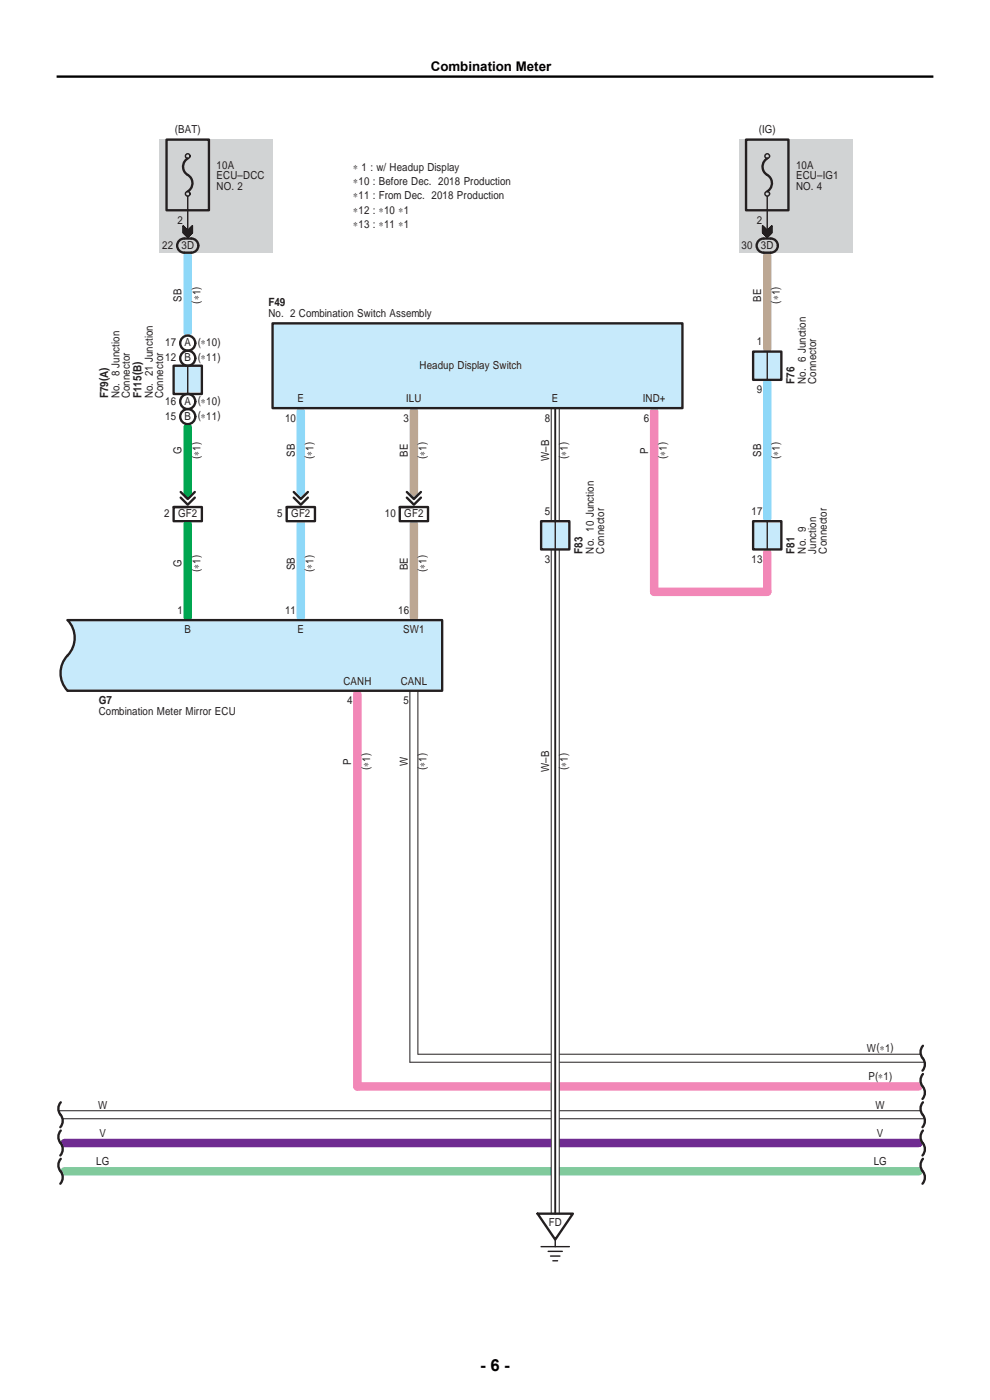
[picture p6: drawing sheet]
<svg xmlns="http://www.w3.org/2000/svg" width="210mm" height="297mm" viewBox="0 0 210 297" stroke-linecap="round" stroke-linejoin="round" font-family="sans-serif">
<g fill="none" stroke="#fff" stroke-width="1.8">
<path d="M39.8 52.3v20.2M162.7 52.3v23.6M162.7 79.3v32.6M39.8 88.7v20.2M63.8 85.3v23.6M87.8 85.3v23.6M117.8 85.3v26.6M138.8 85.3v39M39.8 109.3v23.6M63.8 109.3v23.6M87.8 109.3v23.6M117.8 115.3v143.5"/>
<path d="M162.7 115.3v9M140.1 125.6h21.3M75.8 145.2v84M87.8 145.2v78M12 236.5h185M77.1 230.5h119.9M89.1 224.5h107.9M12 248.5h185M12 242.5h185"/>
</g>
<path d="M116.9 86.6v24M118.6 86.6v24M116.9 116.6v140.9M118.6 116.6v140.9M86.9 146.5v78.8h109.2M88.6 146.5v77.1h106.7M12.4 235.6h182.9M13.3 237.3h182.8" fill="none" stroke="#231f20" stroke-width=".21"/>
<path d="M13.7 248.5h181.2" fill="none" stroke="#81ca9c" stroke-width="1.8"/>
<path d="M138.8 87.2v38.4h23.9v-8.4M75.8 147.2v83.3h119.1" fill="none" stroke="#f287b7" stroke-width="1.8"/>
<path d="M13.7 242.5h181.2" fill="none" stroke="#6f2b91" stroke-width="1.8"/>
<path d="M117.8 86.6v24M117.8 116.6v140.9" fill="none" stroke="#231f20" stroke-width=".4"/>
<path d="M162.7 54.3v19.6M87.8 87.2v17.7M87.8 111.2v19.7" fill="none" stroke="#bca793" stroke-width="1.8"/>
<path d="M39.8 90.6v14.3M39.8 111.2v19.7" fill="none" stroke="#00a650" stroke-width="1.8"/>
<path d="M39.8 54.3v16.2M63.8 87.2v17.7M162.7 81.2v28.7M63.8 111.2v19.7" fill="none" stroke="#8ed8f8" stroke-width="1.8"/>
<g fill="#d1d3d4">
<path d="M33.8 29.6h24v24h-24z"/>
<path d="M156.8 29.6h23.9v24h-23.9z"/>
</g>
<g fill="#c7eafb">
<path d="M14.3 131.6h79.5v14.9h-79.5a5.6 5.6 0 0 1 .6-8.1 5.4 5.4 0 0 0-.6-6.8z"/>
<path d="M36.8 77.6h6v6h-6z"/>
<path d="M57.8 68.6h87v18h-87z"/>
<path d="M114.8 110.6h6v6h-6z"/>
<path d="M159.8 110.6h5.9v6h-5.9z"/>
<path d="M159.8 74.6h5.9v6h-5.9z"/>
</g>
<g fill="none" stroke="#231f20" stroke-width=".5">
<path d="M35.3 29.6h9v15h-9zM39.8 33.6a2.17 2.17 0 0 0 .4 3.8 2.03 2.03 0 0 1-.4 3.2M158.3 29.6h8.9v15h-8.9zM162.7 33.6a2.17 2.17 0 0 0 .5 3.8 2.03 2.03 0 0 1-.5 3.2M38.2 50.9a3.2 3.2 0 0 1 3.6 .3 1.5 1.5 0 0 1 .1 1.6 1.5 1.5 0 0 1-1.3 .8h-1.5a1.5 1.5 0 0 1-1.4-1 1.5 1.5 0 0 1 .5-1.7zM161.1 50.9a3.2 3.2 0 0 1 3.6 .3 1.5 1.5 0 0 1 .1 1.6 1.5 1.5 0 0 1-1.3 .8h-1.5a1.5 1.5 0 0 1-1.4-1 1.5 1.5 0 0 1 .5-1.7zM36.8 77.6h6v6h-6zM57.8 68.6h87v18h-87zM159.8 74.6h5.9v6h-5.9zM36.8 107.6h6v3h-6zM36.8 107.6h3M38.3 104.4l1.5 1.5 1.5-1.5"/>
<path d="M38.3 105.6l1.5 1.5 1.5-1.5M60.8 107.6h3M60.8 107.6h6v3h-6zM62.3 105.6l1.5 1.5 1.5-1.5M62.3 104.4l1.5 1.5 1.5-1.5M84.8 107.6h6v3h-6zM84.8 107.6h3M86.3 104.4l1.5 1.5 1.5-1.5M86.3 105.6l1.5 1.5 1.5-1.5M114.8 110.6h6v6h-6zM159.8 110.6h5.9v6h-5.9zM14.3 131.6h79.5v14.9h-79.5a5.6 5.6 0 0 1 .6-8.1 5.4 5.4 0 0 0-.6-6.8z"/>
<path d="M12.9 233.8a2.19 2.19 0 0 0 .2 3.1 2.01 2.01 0 0 1-.3 2.2M12.9 239.8a2.19 2.19 0 0 0 .2 3.1 2.01 2.01 0 0 1-.3 2.2M195.8 221.9a2.19 2.19 0 0 0 .2 3 2.01 2.01 0 0 1-.3 2.2M195.8 227.8a2.19 2.19 0 0 0 .2 3.1 2.01 2.01 0 0 1-.3 2.2M195.8 233.8a2.19 2.19 0 0 0 .2 3.1 2.01 2.01 0 0 1-.3 2.2M195.8 239.8a2.19 2.19 0 0 0 .2 3.1 2.01 2.01 0 0 1-.3 2.2M12.9 245.8a2.19 2.19 0 0 0 .2 3.1 2.01 2.01 0 0 1-.3 2.2M114 257.5h7.5l-3.7 5.5zM195.8 245.8a2.19 2.19 0 0 0 .2 3.1 2.01 2.01 0 0 1-.3 2.2"/>
<circle cx="39.8" cy="76" r="1.6"/>
<circle cx="39.8" cy="72.8" r="1.6"/>
<circle cx="39.8" cy="85.2" r="1.6"/>
<circle cx="39.8" cy="88.4" r="1.6"/>
</g>
<g fill="none" stroke="#231f20" stroke-width=".3">
<path d="M39.8 48.9l-1-1v1.5l1 1 1-1v-1.5l-1 1-.9-.9v1.4l.1 .1v-1.3l.1 1.4 .1 .1v-1.3l.1 1.4 .1 .1v-1.3l.2 1.5v-1.3l.1 .1 .1 1.4v-1.3l.1-.2v1.4l.2-1.6v1.4l.1-.1 .1-1.5v1.4l.1-.1 .1-1.5v1.4l.1-.1 .1-1.5v1.4M39.8 41.6v9M162.7 48.9l-1-1v1.5l1 1 1-1v-1.5l-1 1-.9-.9v1.4l.1 .1v-1.3l.1 1.4 .1 .1v-1.3l.1 1.4 .1 .1v-1.3l.2 1.5v-1.3l.1 .1 .1 1.4v-1.3l.1-.2v1.4l.1-1.5 .1-.1v1.4l.2-1.6v1.4l.1-.1 .1-1.5v1.4l.1-.1 .1-1.5v1.4M162.7 41.6v9M39.8 77.6v6M162.7 74.6v6M117.8 110.6v6M162.7 110.6v6M114.8 264.5h6M116.3 265.5h3M116.8 266.5h2M117.3 267.5h1"/>
<path d="M117.8 263v1.5"/>
<circle cx="39.8" cy="33.1" r=".5"/>
<circle cx="162.7" cy="33.1" r=".5"/>
<circle cx="39.8" cy="41.1" r=".5"/>
<circle cx="162.7" cy="41.1" r=".5"/>
</g>
<path d="M12 16.3h186" fill="none" stroke="#000" stroke-width=".5"/>
<text font-size="3.5" x="101.9" y="290.9">- 6 -</text>
<text font-size="2.8" x="91.4" y="15.1">Combination Meter</text>
<g font-size="2.4" fill="#231f20">
<text x="56.9" y="64.9">F49</text>
<text x="168.5" y="81.5" transform="rotate(-90 168.5 81.5)">F76</text>
<text x="22.9" y="84.5" transform="rotate(-90 22.9 84.5)">F79(A)</text>
<text x="30" y="84.5" transform="rotate(-90 30 84.5)">F115(B)</text>
<text x="123.6" y="117.5" transform="rotate(-90 123.6 117.5)">F83</text>
<text x="168.5" y="117.5" transform="rotate(-90 168.5 117.5)">F81</text>
<text x="20.9" y="149.3">G7</text>
</g>
<g font-size="2.3" fill="#231f20">
<text x="37.1" y="28.2">(BAT)</text>
<text x="160.9" y="28.2">(IG)</text>
<text x="45.9" y="35.8">10A</text>
<text x="168.9" y="35.8">10A</text>
<text x="45.9" y="38">ECU–DCC</text>
<text x="45.9" y="40.2">NO. 2</text>
<text x="74.9" y="36.3">∗ 1 : w/ Headup Display</text>
<text x="74.9" y="39.3">∗10 : Before Dec. 2018 Production</text>
<text x="168.9" y="38">ECU–IG1</text>
<text x="168.9" y="40.2">NO. 4</text>
<text x="37.7" y="47.5">2</text>
<text x="74.9" y="42.3">∗11 : From Dec. 2018 Production</text>
<text x="74.9" y="45.3">∗12 : ∗10 ∗1</text>
<text x="160.6" y="47.5">2</text>
<text x="34.4" y="52.8">22</text>
<text x="38.5" y="52.8">3D</text>
<text x="74.9" y="48.3">∗13 : ∗11 ∗1</text>
<text x="157.3" y="52.8">30</text>
<text x="161.4" y="52.8">3D</text>
<text x="38.5" y="64" transform="rotate(-90 38.5 64)">SB</text>
<text x="42.4" y="64.4" transform="rotate(-90 42.4 64.4)">(∗1)</text>
<text x="161.4" y="64" transform="rotate(-90 161.4 64)">BE</text>
<text x="165.3" y="64.4" transform="rotate(-90 165.3 64.4)">(∗1)</text>
<text x="56.9" y="67.3">No. 2 Combination Switch Assembly</text>
<text x="35" y="76.7">12</text>
<text x="35" y="73.5">17</text>
<text x="39.1" y="76.7">B (∗11)</text>
<text x="39.1" y="73.5">A (∗10)</text>
<text x="160.6" y="73.3">1</text>
<text x="89" y="78.3">Headup Display Switch</text>
<text x="160.6" y="83.5">9</text>
<text x="170.9" y="81.5" transform="rotate(-90 170.9 81.5)">No. 6 Junction</text>
<text x="173.2" y="81.5" transform="rotate(-90 173.2 81.5)">Connector</text>
<text x="25.3" y="84.5" transform="rotate(-90 25.3 84.5)">No. 8 Junction</text>
<text x="27.5" y="84.5" transform="rotate(-90 27.5 84.5)">Connector</text>
<text x="32.4" y="84.5" transform="rotate(-90 32.4 84.5)">No. 21 Junction</text>
<text x="34.6" y="84.5" transform="rotate(-90 34.6 84.5)">Connector</text>
<text x="35" y="89.1">15</text>
<text x="35" y="85.9">16</text>
<text x="39.1" y="89.1">B</text>
<text x="39.1" y="85.9">A (∗10)</text>
<text x="41.9" y="88.9">(∗11)</text>
<text x="60.5" y="89.5">10</text>
<text x="63.1" y="85.3">E</text>
<text x="85.6" y="89.5">3</text>
<text x="86.2" y="85.3">ILU</text>
<text x="115.6" y="89.5">8</text>
<text x="117.1" y="85.3">E</text>
<text x="136.4" y="85.3">IND+</text>
<text x="136.6" y="89.5">6</text>
<text x="38.5" y="96.4" transform="rotate(-90 38.5 96.4)">G</text>
<text x="42.4" y="97.4" transform="rotate(-90 42.4 97.4)">(∗1)</text>
<text x="62.5" y="97" transform="rotate(-90 62.5 97)">SB</text>
<text x="66.4" y="97.4" transform="rotate(-90 66.4 97.4)">(∗1)</text>
<text x="86.5" y="97" transform="rotate(-90 86.5 97)">BE</text>
<text x="90.3" y="97.4" transform="rotate(-90 90.3 97.4)">(∗1)</text>
<text x="116.5" y="97.9" transform="rotate(-90 116.5 97.9)">W–B</text>
<text x="120.3" y="97.4" transform="rotate(-90 120.3 97.4)">(∗1)</text>
<text x="137.5" y="96.3" transform="rotate(-90 137.5 96.3)">P</text>
<text x="141.3" y="97.4" transform="rotate(-90 141.3 97.4)">(∗1)</text>
<text x="161.4" y="97" transform="rotate(-90 161.4 97)">SB</text>
<text x="165.3" y="97.4" transform="rotate(-90 165.3 97.4)">(∗1)</text>
<text x="34.8" y="109.8">2</text>
<text x="37.8" y="109.8">GF2</text>
<text x="58.8" y="109.8">5</text>
<text x="61.8" y="109.8">GF2</text>
<text x="81.6" y="109.8">10</text>
<text x="85.8" y="109.8">GF2</text>
<text x="115.6" y="109.3">5</text>
<text x="159.4" y="109.3">17</text>
<text x="115.6" y="119.5">3</text>
<text x="126" y="117.5" transform="rotate(-90 126 117.5)">No. 10 Junction</text>
<text x="128.2" y="117.5" transform="rotate(-90 128.2 117.5)">Connector</text>
<text x="159.4" y="119.5">13</text>
<text x="170.9" y="117.5" transform="rotate(-90 170.9 117.5)">No. 9</text>
<text x="173.2" y="117.5" transform="rotate(-90 173.2 117.5)">Junction</text>
<text x="175.4" y="117.5" transform="rotate(-90 175.4 117.5)">Connector</text>
<text x="38.5" y="120.4" transform="rotate(-90 38.5 120.4)">G</text>
<text x="42.4" y="121.4" transform="rotate(-90 42.4 121.4)">(∗1)</text>
<text x="62.5" y="121" transform="rotate(-90 62.5 121)">SB</text>
<text x="66.4" y="121.4" transform="rotate(-90 66.4 121.4)">(∗1)</text>
<text x="86.5" y="121" transform="rotate(-90 86.5 121)">BE</text>
<text x="90.3" y="121.4" transform="rotate(-90 90.3 121.4)">(∗1)</text>
<text x="37.7" y="130.3">1</text>
<text x="60.5" y="130.3">11</text>
<text x="84.4" y="130.3">16</text>
<text x="39.1" y="134.2">B</text>
<text x="63.1" y="134.2">E</text>
<text x="85.5" y="134.2">SW1</text>
<text x="72.8" y="145.2">CANH</text>
<text x="73.6" y="149.4">4</text>
<text x="85" y="145.2">CANL</text>
<text x="85.6" y="149.4">5</text>
<text x="20.9" y="151.7">Combination Meter Mirror ECU</text>
<text x="74.5" y="162.2" transform="rotate(-90 74.5 162.2)">P</text>
<text x="78.4" y="163.4" transform="rotate(-90 78.4 163.4)">(∗1)</text>
<text x="86.5" y="162.5" transform="rotate(-90 86.5 162.5)">W</text>
<text x="90.3" y="163.4" transform="rotate(-90 90.3 163.4)">(∗1)</text>
<text x="116.5" y="163.8" transform="rotate(-90 116.5 163.8)">W–B</text>
<text x="120.3" y="163.4" transform="rotate(-90 120.3 163.4)">(∗1)</text>
<text x="183.9" y="223.2">W(∗1)</text>
<text x="184.2" y="229.2">P(∗1)</text>
<text x="20.8" y="235.2">W</text>
<text x="185.7" y="235.2">W</text>
<text x="21.1" y="241.2">V</text>
<text x="186" y="241.2">V</text>
<text x="20.4" y="247.2">LG</text>
<text x="185.3" y="247.2">LG</text>
<text x="116.4" y="260.2">FD</text>
</g>
</svg>
